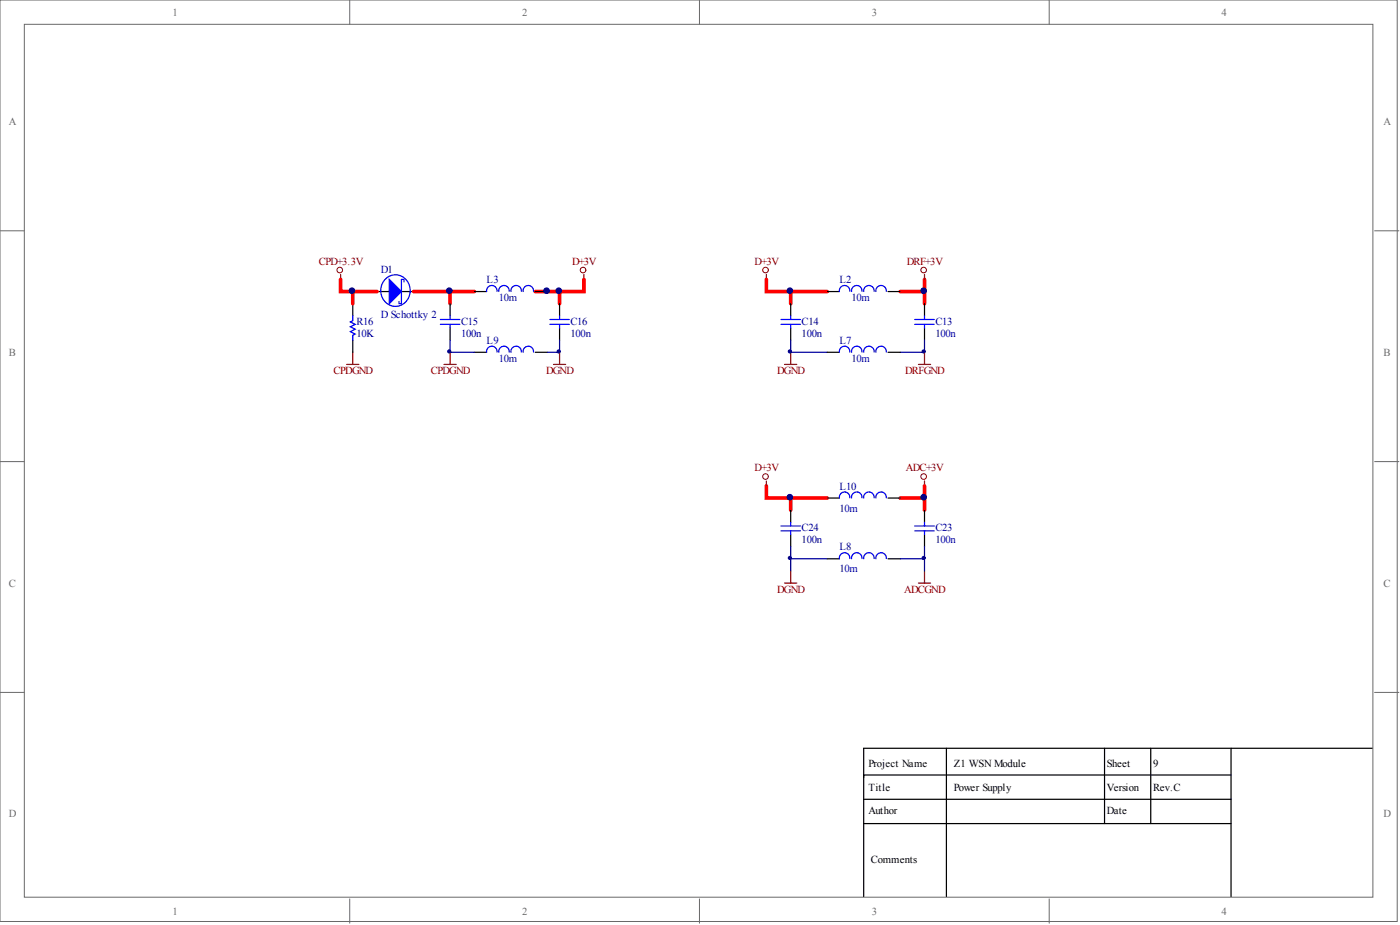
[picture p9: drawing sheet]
<svg xmlns="http://www.w3.org/2000/svg" width="292mm" height="193mm" viewBox="0 0 292 193" stroke-linecap="round" stroke-linejoin="round" font-family="sans-serif">
<g fill="#fff" stroke="#696969" stroke-width=".21">
<path d="M0 0h291.5v192.2h-291.5z"/>
<path d="M5.1 5.1h281.3v182.1h-281.3z"/>
</g>
<path d="M73 0v5.1M145.9 0v5.1M218.9 0v5.1M0 48.2h5.1M286.8 48.2h5.1M0 96.3h5.1M286.8 96.3h5.1M0 144.4h5.1M286.8 144.4h5.1M73 187.5v5.1M145.9 187.5v5.1M218.9 187.5v5.1" fill="none" stroke="#696969" stroke-width=".21"/>
<g fill="none" stroke="#000" stroke-width=".25">
<path d="M73.6 63.4v2.5M73.6 71v2.5M78.7 60.8h2.5M83.8 60.8h2.5M93.9 63.4v2.5M93.9 68.4v2.6M99 60.8h2.5M99 73.5h2.5M111.7 60.8h2.5M111.7 73.5h2.5M116.8 63.4v2.5M116.8 68.4v2.6"/>
<path d="M165 63.4v2.5M165 68.4v2.6M172.6 60.8h2.5M172.6 73.5h2.5M185.3 60.8h2.5M185.3 73.5h2.5M192.9 63.4v2.5M192.9 68.4v2.6M165 106.4v2.6M165 111.5v2.5M172.6 116.6h2.5M172.6 103.9h2.5"/>
<path d="M185.3 116.6h2.5M185.3 103.9h2.5M192.9 106.4v2.6M192.9 111.5v2.5M197.5 156.1v30.9M230.5 156.1v15.7M240.1 156.1v15.7M256.9 156.1v30.9M286.3 156.1h-106.1v30.9M180.2 166.7h76.7M180.2 171.8h76.7M256.9 161.7h-76.7v.5"/>
</g>
<g fill="none" stroke="#f00" stroke-width=".76">
<path d="M71.1 58.3v2.5h7.6M121.8 58.3v2.5h-10.1M159.9 58.3v2.5h5.1M192.9 58.3v2.5h-5.1M73.6 60.8v2.6M86.3 60.8h12.7M93.9 60.8v2.6M116.8 60.8v2.6M172.6 60.8h-7.6v2.6M192.9 60.8v2.6M159.9 101.4v2.5h12.7M165 103.9v2.5"/>
<path d="M187.8 103.9h5.1v2.5M192.9 101.4v2.5"/>
</g>
<path d="M81.2 58.3l2.6 2.5-2.6 2.6z" fill="#00f" stroke="#00f" stroke-width=".25"/>
<g fill="none" stroke="#00f" stroke-width=".25">
<path d="M80.5 58.1a3.2 3.2 0 0 1 4.1 .1 3.2 3.2 0 0 1 .6 3.9 3.1 3.1 0 0 1-3.6 1.7 3.1 3.1 0 0 1-2.2-3.4 3.4 3.4 0 0 1 1.1-2.3zM84.3 58.8v-.5h-.5v5.1l-.6-.1v-.4M73.6 65.9v1l-.5 .3 1 .5-1 .5 1 .5-1 .5 1 .5-.5 .2v1.1M91.9 66.7h4M91.9 67.7h4M93.9 65.9v.8M93.9 67.7v.7M103.7 60.8a1.09 1.09 0 0 0-1.1-1.2 1.09 1.09 0 0 0-1.1 1.2M103.7 73.4a1.09 1.09 0 0 0-1.1-1.2 1.09 1.09 0 0 0-1.1 1.3M106.2 60.8a1.09 1.09 0 0 0-1.1-1.2 1.09 1.09 0 0 0-1 1.2M106.2 73.4a1.09 1.09 0 0 0-1.1-1.2 1.09 1.09 0 0 0-1 1.3M108.8 60.8a1.09 1.09 0 0 0-1.1-1.2 1.09 1.09 0 0 0-1.1 1.2"/>
<path d="M108.8 73.4a1.09 1.09 0 0 0-1.1-1.2 1.09 1.09 0 0 0-1.1 1.3M111.3 60.8a1.09 1.09 0 0 0-1.1-1.2 1.09 1.09 0 0 0-1 1.2M111.3 73.4a1.09 1.09 0 0 0-1.1-1.2 1.09 1.09 0 0 0-1 1.3M114.7 66.7h4.1M114.7 67.7h4.1M116.8 65.9v.8M116.8 67.7v.7M162.9 66.7h4.1M162.9 67.7h4.1M165 65.9v.8M165 67.7v.7M177.3 73.4a1.09 1.09 0 0 0-1.1-1.2 1.09 1.09 0 0 0-1.1 1.3"/>
<path d="M177.3 60.8a1.09 1.09 0 0 0-1.1-1.2 1.09 1.09 0 0 0-1.1 1.2M179.8 73.4a1.09 1.09 0 0 0-1.1-1.2 1.09 1.09 0 0 0-1 1.3M179.8 60.8a1.09 1.09 0 0 0-1.1-1.2 1.09 1.09 0 0 0-1 1.2M182.4 73.4a1.09 1.09 0 0 0-1.1-1.2 1.09 1.09 0 0 0-1.1 1.3M182.4 60.8a1.09 1.09 0 0 0-1.1-1.2 1.09 1.09 0 0 0-1.1 1.2M184.9 73.4a1.09 1.09 0 0 0-1.1-1.2 1.09 1.09 0 0 0-1 1.3M184.9 60.8a1.09 1.09 0 0 0-1.1-1.2 1.09 1.09 0 0 0-1 1.2M190.9 66.7h4M190.9 67.7h4M192.9 65.9v.8M192.9 67.7v.7M162.9 109.7h4.1"/>
<path d="M162.9 110.7h4.1M165 109v.7M165 110.7v.8M177.3 116.5a1.09 1.09 0 0 0-1.1-1.2 1.09 1.09 0 0 0-1.1 1.3M177.3 103.9a1.09 1.09 0 0 0-1.1-1.3 1.09 1.09 0 0 0-1.1 1.3M179.8 116.5a1.09 1.09 0 0 0-1.1-1.2 1.09 1.09 0 0 0-1 1.3M179.8 103.9a1.09 1.09 0 0 0-1.1-1.3 1.09 1.09 0 0 0-1 1.3M182.4 116.5a1.09 1.09 0 0 0-1.1-1.2 1.09 1.09 0 0 0-1.1 1.3M182.4 103.9a1.09 1.09 0 0 0-1.1-1.3 1.09 1.09 0 0 0-1.1 1.3M184.9 116.5a1.09 1.09 0 0 0-1.1-1.2 1.09 1.09 0 0 0-1 1.3M184.9 103.9a1.09 1.09 0 0 0-1.1-1.3 1.09 1.09 0 0 0-1 1.3M190.9 109.7h4"/>
<path d="M190.9 110.7h4M192.9 109v.7M192.9 110.7v.8"/>
</g>
<g fill="none" stroke="#800000" stroke-width=".25">
<path d="M71.1 57.3v1M121.8 57.3v1M159.9 57.3v1M192.9 57.3v1M72.3 76h2.6M73.6 73.5v2.5M92.6 76h2.6M93.9 73.5v2.5M115.5 76h2.5M116.8 73.5v2.5M163.7 76h2.5M165 73.5v2.5"/>
<path d="M191.6 76h2.6M192.9 73.5v2.5M159.9 100.4v1M165 119.1v2.5M192.9 100.4v1M192.9 119.1v2.5M163.7 121.6h2.5M191.6 121.6h2.6"/>
</g>
<g fill="none" stroke="#800000" stroke-width=".21">
<circle cx="70.9" cy="56.3" r=".58"/>
<circle cx="121.6" cy="56.3" r=".58"/>
<circle cx="159.7" cy="56.3" r=".58"/>
<circle cx="192.7" cy="56.3" r=".58"/>
<circle cx="159.7" cy="99.4" r=".58"/>
<circle cx="192.7" cy="99.4" r=".58"/>
</g>
<path d="M93.9 71v2.5h5.1M116.8 71v2.5h-2.6M165 71v2.5h7.6M192.9 71v2.5h-5.1M165 116.6h7.6M165 114v5.1M187.8 116.6h5.1M192.9 114v5.1" fill="none" stroke="#000080" stroke-width=".25"/>
<g fill="#000080" stroke="#000080" stroke-width=".21">
<circle cx="73.4" cy="60.6" r=".58"/>
<circle cx="93.7" cy="73.3" r=".33"/>
<circle cx="93.7" cy="60.6" r=".58"/>
<circle cx="114" cy="60.6" r=".58"/>
<circle cx="116.6" cy="73.3" r=".33"/>
<circle cx="116.6" cy="60.6" r=".58"/>
<circle cx="164.8" cy="116.4" r=".33"/>
<circle cx="164.8" cy="103.7" r=".58"/>
<circle cx="164.8" cy="73.3" r=".33"/>
<circle cx="164.8" cy="60.6" r=".58"/>
<circle cx="192.7" cy="116.4" r=".33"/>
<circle cx="192.7" cy="103.7" r=".58"/>
<circle cx="192.7" cy="73.3" r=".33"/>
<circle cx="192.7" cy="60.6" r=".58"/>
</g>
<g font-size="2.2" fill="#696969">
<text x="36" y="3.3">1</text>
<text x="108.9" y="3.3">2</text>
<text x="181.9" y="3.3">3</text>
<text x="254.9" y="3.3">4</text>
<text x="1.8" y="26.1">A</text>
<text x="288.6" y="26.1">A</text>
<text x="1.8" y="74.2">B</text>
<text x="288.6" y="74.2">B</text>
<text x="1.8" y="122.4">C</text>
<text x="288.6" y="122.4">C</text>
<text x="1.8" y="170.5">D</text>
<text x="288.6" y="170.5">D</text>
<text x="36" y="190.8">1</text>
<text x="108.9" y="190.8">2</text>
<text x="181.9" y="190.8">3</text>
<text x="254.9" y="190.8">4</text>
</g>
<g font-size="2.2" fill="#800000">
<text x="66.5" y="55.3">CPD+3.3V</text>
<text x="119.4" y="55.3">D+3V</text>
<text x="157.4" y="55.3">D+3V</text>
<text x="189.2" y="55.3">DRF+3V</text>
<text x="69.6" y="78">CPDGND</text>
<text x="89.9" y="78">CPDGND</text>
<text x="113.9" y="78">DGND</text>
<text x="162.2" y="78">DGND</text>
<text x="188.9" y="78">DRFGND</text>
<text x="157.4" y="98.4">D+3V</text>
<text x="189" y="98.4">ADC+3V</text>
<text x="162.2" y="123.6">DGND</text>
<text x="188.7" y="123.6">ADCGND</text>
</g>
<g font-size="2.2" fill="#000080">
<text x="79.4" y="56.9">D1</text>
<text x="101.5" y="59.1">L3</text>
<text x="175.1" y="59.1">L2</text>
<text x="104.1" y="62.9">10m</text>
<text x="177.7" y="62.9">10m</text>
<text x="74.4" y="70.2">10K</text>
<text x="74.4" y="67.7">R16</text>
<text x="79.4" y="66.3">D Schottky 2</text>
<text x="96.2" y="70.2">100n</text>
<text x="96.2" y="67.7">C15</text>
<text x="101.5" y="71.8">L9</text>
<text x="119" y="70.2">100n</text>
<text x="119" y="67.7">C16</text>
<text x="167.3" y="70.2">100n</text>
<text x="167.3" y="67.7">C14</text>
<text x="175.1" y="71.8">L7</text>
<text x="195.2" y="70.2">100n</text>
<text x="195.2" y="67.7">C13</text>
<text x="104.1" y="75.6">10m</text>
<text x="177.7" y="75.6">10m</text>
<text x="175.1" y="106.7">10m</text>
<text x="175.1" y="102.2">L10</text>
<text x="167.3" y="113.3">100n</text>
<text x="167.3" y="110.8">C24</text>
<text x="195.2" y="113.3">100n</text>
<text x="195.2" y="110.8">C23</text>
<text x="175.1" y="119.4">10m</text>
<text x="175.1" y="114.8">L8</text>
</g>
<g font-size="2.2">
<text x="181.2" y="159.9">Project Name</text>
<text x="199" y="159.9">Z1 WSN Module</text>
<text x="231" y="159.9">Sheet</text>
<text x="240.6" y="159.9">9</text>
<text x="181.2" y="165">Title</text>
<text x="199" y="165">Power Supply</text>
<text x="231" y="165">Version</text>
<text x="240.6" y="165">Rev.C</text>
<text x="181.2" y="169.8">Author</text>
<text x="231" y="169.8">Date</text>
<text x="181.7" y="180">Comments</text>
</g>
</svg>
